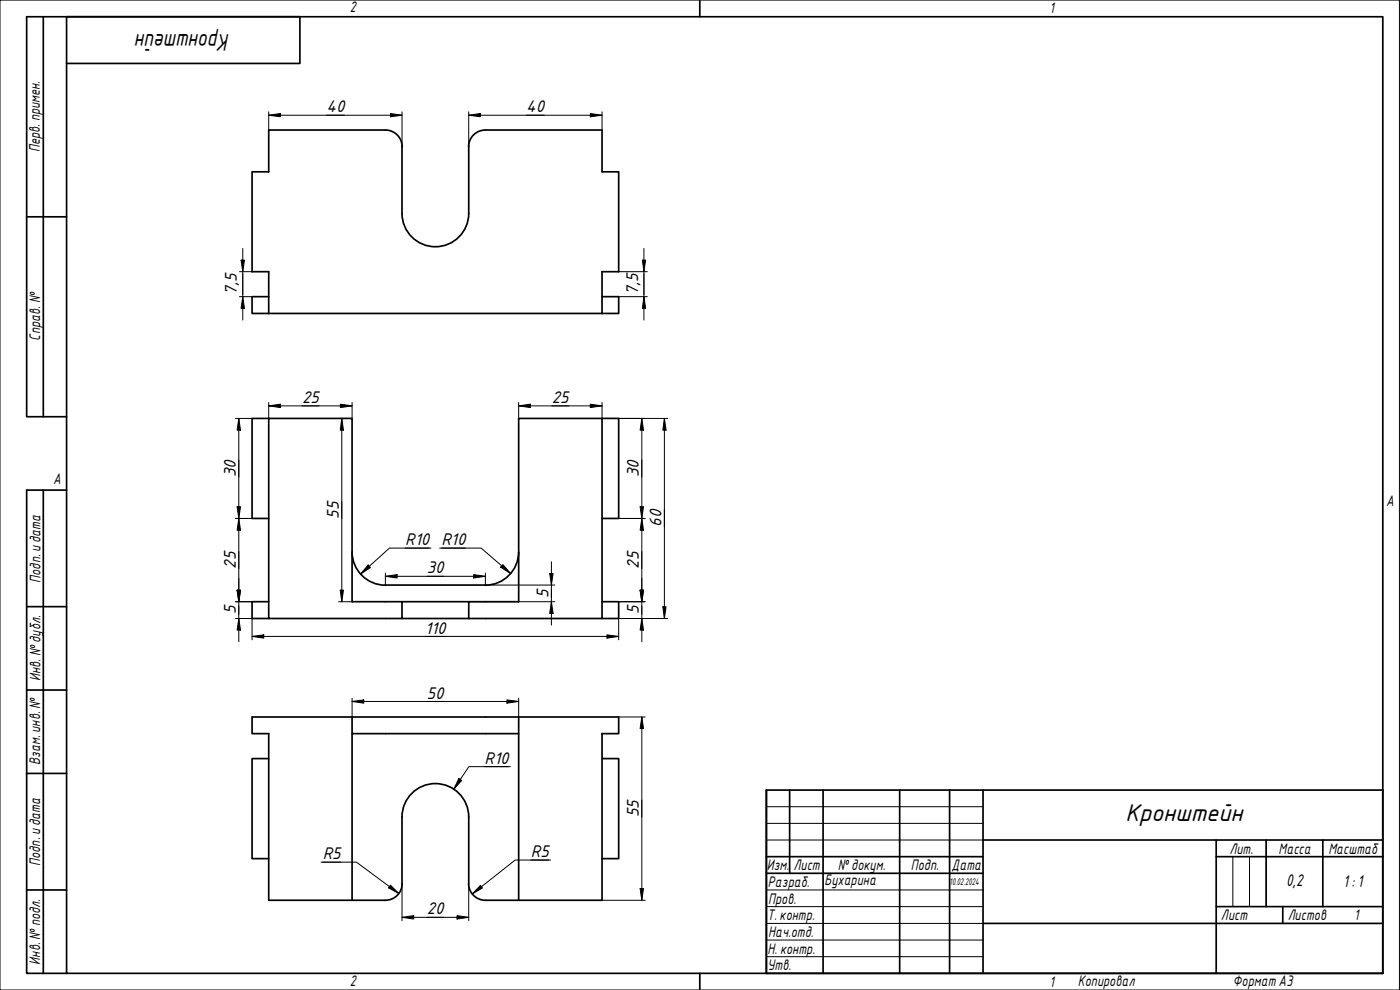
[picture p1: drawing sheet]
<svg xmlns="http://www.w3.org/2000/svg" width="420mm" height="297mm" viewBox="0 0 420 297" stroke-linecap="round" stroke-linejoin="round" font-family="sans-serif">
<g fill="none" stroke="#000" stroke-width=".51">
<path d="M115.7 39h-35.1v12.5h-5v30h5v12.6M115.7 39a5 5 0 0 1 5 5M145.6 39a5 5 0 0 0-5 5M145.7 39h35v12.5h5v30h-5v12.6M120.6 44l.1 20a10 10 0 0 0 10 10 10 10 0 0 0 10-10v-20M80.6 89h-5v5.1h5M80.6 94.1h100.1M180.7 89h5v5.1h-5M80.6 125.5h-5v30.1h5M180.7 125.5h5v30.1h-5M105.7 165.6a10 10 0 0 0 10 10M115.7 175.5h30"/>
<path d="M155.7 165.6a10 10 0 0 1-10.1 10M80.6 180.5h-5v5.1h5M120.6 185.6h60.1v-60.1h-25v55h-15v5.1M120.6 180.5v5.1h-40v-60.1h25.1v55h35M180.7 180.5h5v5.1h-5M105.7 215.1h-30.1v5h5v50h35.1M105.7 215.1h80v5h-5v50h-35M105.7 215.1v55M155.7 215.1v55M80.6 227.6h-5v30h5M105.7 220.1h50M180.7 227.6h5v30h-5"/>
<path d="M120.6 265.1v-20a10 10 0 0 1 10.1-10 10 10 0 0 1 10 10v20M120.7 265.1a5 5 0 0 1-5 5M140.6 265.1a5 5 0 0 0 5 5"/>
</g>
<path d="M20 5h395v287h-395zM210 0v5M210 292v5" fill="none" stroke="#000" stroke-width=".51"/>
<path d="M0 0h420v297h-420z" fill="none" stroke="#000" stroke-width=".3"/>
<g fill="none" stroke="#000" stroke-width=".51">
<path d="M230 237.1h185v54.9h-185zM237 237.1v24.9M247 237.1v54.9M270 237.1v54.9M285 237.1v54.9M295 237.1v54.9M230 257h65M295 252h120M365 257h50M365 252v40M380 252v20M397 252v20"/>
<path d="M230 262h65M295 277.1h120M365 272h50M385 272v5.1"/>
</g>
<path d="M230 242h65M230 247h65M230 252h65M370 257v15M375 257v15M230 267h65M230 272h65M230 277.1h65M230 282.1h65M230 287h65" fill="none" stroke="#000" stroke-width=".3"/>
<path d="M13 5v120M20 19h70v-14h-82v120h12M8 65.1h12M13 147.1v144.9M20 147.1h-12v144.9h12M8 182h12M8 207h12M8 232.1h12M8 267h12" fill="none" stroke="#000" stroke-width=".51"/>
<g fill="none" stroke="#000" stroke-width=".3">
<path d="M80.6 34.6l3.6-.5v.9zM80.6 33.6v5.4M80.6 34.6h40M117.2 34.1l3.4 .5-3.4 .4zM120.6 33.6v10.4M140.7 34.6l3.4-.5v.9zM140.7 33.6v10.4M140.7 34.6h40M177.2 34.1l3.5 .5-3.5 .4zM180.7 33.6v5.4M72.3 78h1.1l-.5 3.5zM72.9 74.5v21.5"/>
<path d="M192.8 78h1l-.5 3.5zM193.3 74.5v21.5M71.8 81.5h3.8M71.8 89h3.8M72.9 89l.5 3.5h-1.1zM185.7 81.5h8.6M185.7 89h8.6M193.3 89l.5 3.5h-1zM70.7 125.5h4.9M71.7 125.5l.5 3.6h-1zM71.7 125.5v67.1M80.6 121.8l3.6-.5v1z"/>
<path d="M80.6 121.8h25.1M80.6 120.8v4.7M102.2 121.3l3.5 .5-3.5 .5zM102.6 125.5l.5 3.6h-1zM102.6 125.5v55M105.7 120.8v4.7h-4.1M155.7 121.8l3.5-.5v1zM155.7 121.8h25M155.7 120.8v4.7M177.2 121.3l3.5 .5-3.5 .5zM180.7 120.8v4.7h19.7M192.6 125.5l.5 3.6h-1z"/>
<path d="M192.6 125.5v67.1M199.4 125.5l.5 3.6h-1zM199.4 125.5v60.1M70.7 155.6h4.9M71.2 152h1l-.5 3.6zM71.7 155.6l.5 3.5h-1zM185.7 155.6h7.9M192.1 152h1l-.5 3.6zM192.6 155.6l.5 3.5h-1zM71.2 177.1h1l-.5 3.4zM102.1 177.1h1l-.5 3.4zM110.5 169.5l.7 .8-3 1.9z"/>
<path d="M115.7 172.9l3.5-.5v1zM115.7 172.9h30M115.7 171.9v3.6M121.6 164.5h7.2M129.3 164.5h-12.4l-8.7 7.7M132 164.5h12.4l8.8 7.6M132.5 164.5h7.2M142.2 172.4l3.5 .5-3.5 .5zM145.7 171.9v3.6h20.8M150.9 169.4l2.3 2.7-3-1.9zM165 172.1h1l-.5 3.4zM165.5 168.6v19"/>
<path d="M192.1 177.1h1l-.5 3.4zM70.7 185.6h4.9v6.4M70.7 180.5h4.9M71.7 185.6l.5 3.4h-1zM75.6 191l3.6-.5v1zM75.6 191h110.1M101.6 180.5h4.1M140.7 180.5h25.8M165.5 180.5l.5 3.6h-1zM180.7 185.6h19.7M182.2 190.5l3.5 .5-3.5 .5zM185.7 185.6v6.4"/>
<path d="M185.7 180.5h7.9M192.6 185.6l.5 3.4h-1zM198.9 182.1h1l-.5 3.5zM105.7 210.5l3.5-.5v1zM105.7 209.5v5.6M105.7 210.5h50M152.1 210l3.6 .5-3.6 .5zM155.7 209.5v5.6M185.7 215.1h7.9M192.6 215.1l.5 3.5h-1zM192.6 215.1v55M137.7 233.6l.9 .6-2.4 2.6z"/>
<path d="M145.4 230h7.3M153.2 230h-12.5l-4.5 6.8M96.4 258.7h10.6l12.7 9.4M96.9 258.7h5.4M159.3 258h5.4M165.2 258h-10.6l-12.9 10.2M117.2 265.6l2.5 2.5-3.1-1.7zM120.6 275.2l3.6-.5v1zM120.6 275.2h20.1M120.6 265.1v11.2M137.2 274.7l3.5 .5-3.5 .5zM140.7 265.1v11.2"/>
<path d="M144.2 265.7l.6 .7-3.1 1.8zM180.7 270.1h12.9M192.1 266.6h1l-.5 3.5z"/>
</g>
<g fill="#000">
<path d="M80.6 34.6l3.6-.5v.9z" fill-rule="evenodd"/>
<path d="M117.2 34.1l3.4 .5-3.4 .4z" fill-rule="evenodd"/>
<path d="M140.7 34.6l3.4-.5v.9z" fill-rule="evenodd"/>
<path d="M177.2 34.1l3.5 .5-3.5 .4z" fill-rule="evenodd"/>
<path d="M72.3 78h1.1l-.5 3.5z" fill-rule="evenodd"/>
<path d="M192.8 78h1l-.5 3.5z" fill-rule="evenodd"/>
<path d="M72.9 89l.5 3.5h-1.1z" fill-rule="evenodd"/>
<path d="M193.3 89l.5 3.5h-1z" fill-rule="evenodd"/>
<path d="M71.7 125.5l.5 3.6h-1z" fill-rule="evenodd"/>
<path d="M80.6 121.8l3.6-.5v1z" fill-rule="evenodd"/>
<path d="M102.2 121.3l3.5 .5-3.5 .5z" fill-rule="evenodd"/>
<path d="M102.6 125.5l.5 3.6h-1z" fill-rule="evenodd"/>
<path d="M155.7 121.8l3.5-.5v1z" fill-rule="evenodd"/>
<path d="M177.2 121.3l3.5 .5-3.5 .5z" fill-rule="evenodd"/>
<path d="M192.6 125.5l.5 3.6h-1z" fill-rule="evenodd"/>
<path d="M199.4 125.5l.5 3.6h-1z" fill-rule="evenodd"/>
<path d="M71.2 152h1l-.5 3.6z" fill-rule="evenodd"/>
<path d="M71.7 155.6l.5 3.5h-1z" fill-rule="evenodd"/>
<path d="M192.1 152h1l-.5 3.6z" fill-rule="evenodd"/>
<path d="M192.6 155.6l.5 3.5h-1z" fill-rule="evenodd"/>
<path d="M71.2 177.1h1l-.5 3.4z" fill-rule="evenodd"/>
<path d="M71.2 177.1h1l-.5 3.4z" fill-rule="evenodd"/>
<path d="M102.1 177.1h1l-.5 3.4z" fill-rule="evenodd"/>
<path d="M110.5 169.5l.7 .8-3 1.9z" fill-rule="evenodd"/>
<path d="M115.7 172.9l3.5-.5v1z" fill-rule="evenodd"/>
<path d="M142.2 172.4l3.5 .5-3.5 .5z" fill-rule="evenodd"/>
<path d="M150.9 169.4l2.3 2.7-3-1.9z" fill-rule="evenodd"/>
<path d="M165 172.1h1l-.5 3.4z" fill-rule="evenodd"/>
<path d="M192.1 177.1h1l-.5 3.4z" fill-rule="evenodd"/>
<path d="M192.1 177.1h1l-.5 3.4z" fill-rule="evenodd"/>
<path d="M71.7 185.6l.5 3.4h-1z" fill-rule="evenodd"/>
<path d="M75.6 191l3.6-.5v1z" fill-rule="evenodd"/>
<path d="M165.5 180.5l.5 3.6h-1z" fill-rule="evenodd"/>
<path d="M182.2 190.5l3.5 .5-3.5 .5z" fill-rule="evenodd"/>
<path d="M192.6 185.6l.5 3.4h-1z" fill-rule="evenodd"/>
<path d="M198.9 182.1h1l-.5 3.5z" fill-rule="evenodd"/>
<path d="M105.7 210.5l3.5-.5v1z" fill-rule="evenodd"/>
<path d="M152.1 210l3.6 .5-3.6 .5z" fill-rule="evenodd"/>
<path d="M192.6 215.1l.5 3.5h-1z" fill-rule="evenodd"/>
<path d="M137.7 233.6l.9 .6-2.4 2.6z" fill-rule="evenodd"/>
<path d="M117.2 265.6l2.5 2.5-3.1-1.7z" fill-rule="evenodd"/>
<path d="M120.6 275.2l3.6-.5v1z" fill-rule="evenodd"/>
<path d="M137.2 274.7l3.5 .5-3.5 .5z" fill-rule="evenodd"/>
<path d="M144.2 265.7l.6 .7-3.1 1.8z" fill-rule="evenodd"/>
<path d="M192.1 266.6h1l-.5 3.5z" fill-rule="evenodd"/>
</g>
<g font-size="7">
<text x="69" y="10.3" transform="rotate(180 69 10.3)">Кронштейн</text>
<text x="337.7" y="246.2">Кронштейн</text>
</g>
<g font-size="4.9">
<text x="98" y="33.7">40</text>
<text x="157.9" y="33.7">40</text>
<text x="71.1" y="88.5" transform="rotate(-90 71.1 88.5)">7,5</text>
<text x="191.5" y="88.5" transform="rotate(-90 191.5 88.5)">7,5</text>
<text x="90.6" y="120.9">25</text>
<text x="165.6" y="120.9">25</text>
<text x="70.8" y="143.1" transform="rotate(-90 70.8 143.1)">30</text>
<text x="191.7" y="143.1" transform="rotate(-90 191.7 143.1)">30</text>
<text x="101.7" y="155.6" transform="rotate(-90 101.7 155.6)">55</text>
<text x="198.5" y="158.1" transform="rotate(-90 198.5 158.1)">60</text>
<text x="121.6" y="163.6">R10</text>
<text x="132.5" y="163.6">R10</text>
<text x="70.8" y="170.6" transform="rotate(-90 70.8 170.6)">25</text>
<text x="128.1" y="172">30</text>
<text x="191.7" y="170.6" transform="rotate(-90 191.7 170.6)">25</text>
<text x="164.6" y="179.3" transform="rotate(-90 164.6 179.3)">5</text>
<text x="70.8" y="184.3" transform="rotate(-90 70.8 184.3)">5</text>
<text x="191.7" y="184.3" transform="rotate(-90 191.7 184.3)">5</text>
<text x="127.6" y="190.1">110</text>
<text x="128.1" y="209.6">50</text>
<text x="145.4" y="229.2">R10</text>
<text x="191.7" y="245.1" transform="rotate(-90 191.7 245.1)">55</text>
<text x="96.9" y="257.8">R5</text>
<text x="159.3" y="257.2">R5</text>
<text x="386" y="265.9">0,2</text>
<text x="403.1" y="266.2">1: 1</text>
<text x="128.1" y="274.3">20</text>
</g>
<g font-size="4.4">
<text x="105" y="3.7">2</text>
<text x="315" y="3.8">1</text>
<text x="11.9" y="45.7" transform="rotate(-90 11.9 45.7)">Перв. примен.</text>
<text x="12" y="102.2" transform="rotate(-90 12 102.2)">Справ. №</text>
<text x="16" y="145.2">A</text>
<text x="416" y="151.7">A</text>
<text x="12.2" y="174.8" transform="rotate(-90 12.2 174.8)">Подп. идата</text>
<text x="12.1" y="204.3" transform="rotate(-90 12.1 204.3)">Инв. №дубл.</text>
<text x="12" y="229.5" transform="rotate(-90 12 229.5)">Взам. инв. №</text>
<text x="369" y="256.1">Лит.</text>
<text x="383.7" y="256.1">Масса</text>
<text x="398.7" y="256.1">Масштаб</text>
<text x="12.1" y="259.7" transform="rotate(-90 12.1 259.7)">Подп. идата</text>
<text x="230.2" y="261.1">Изм.</text>
<text x="238.2" y="261.1">Лист</text>
<text x="251.5" y="261">№докум.</text>
<text x="273.3" y="261.2">Подп.</text>
<text x="285.6" y="261.1">Дата</text>
<text x="230.5" y="266.1">Разраб.</text>
<text x="247.4" y="265.7">Бухарина</text>
<text x="230.5" y="271.1">Пров.</text>
<text x="230.3" y="276.1">Т. контр.</text>
<text x="230.5" y="281.1">Нач.отд.</text>
<text x="366.4" y="276.1">Лист</text>
<text x="386.5" y="276.1">Листов</text>
<text x="406.4" y="276">1</text>
<text x="230.4" y="286.1">Н. контр.</text>
<text x="12.1" y="289.4" transform="rotate(-90 12.1 289.4)">Инв. №подл.</text>
<text x="230.3" y="291.1">Утв.</text>
<text x="105" y="295.9">2</text>
<text x="315" y="296.1">1</text>
<text x="323.5" y="295.8">Копировал</text>
<text x="370" y="295.8">Формат А3</text>
</g>
<text font-size="2.8" x="285" y="265.5">10.02.2024</text>
</svg>
